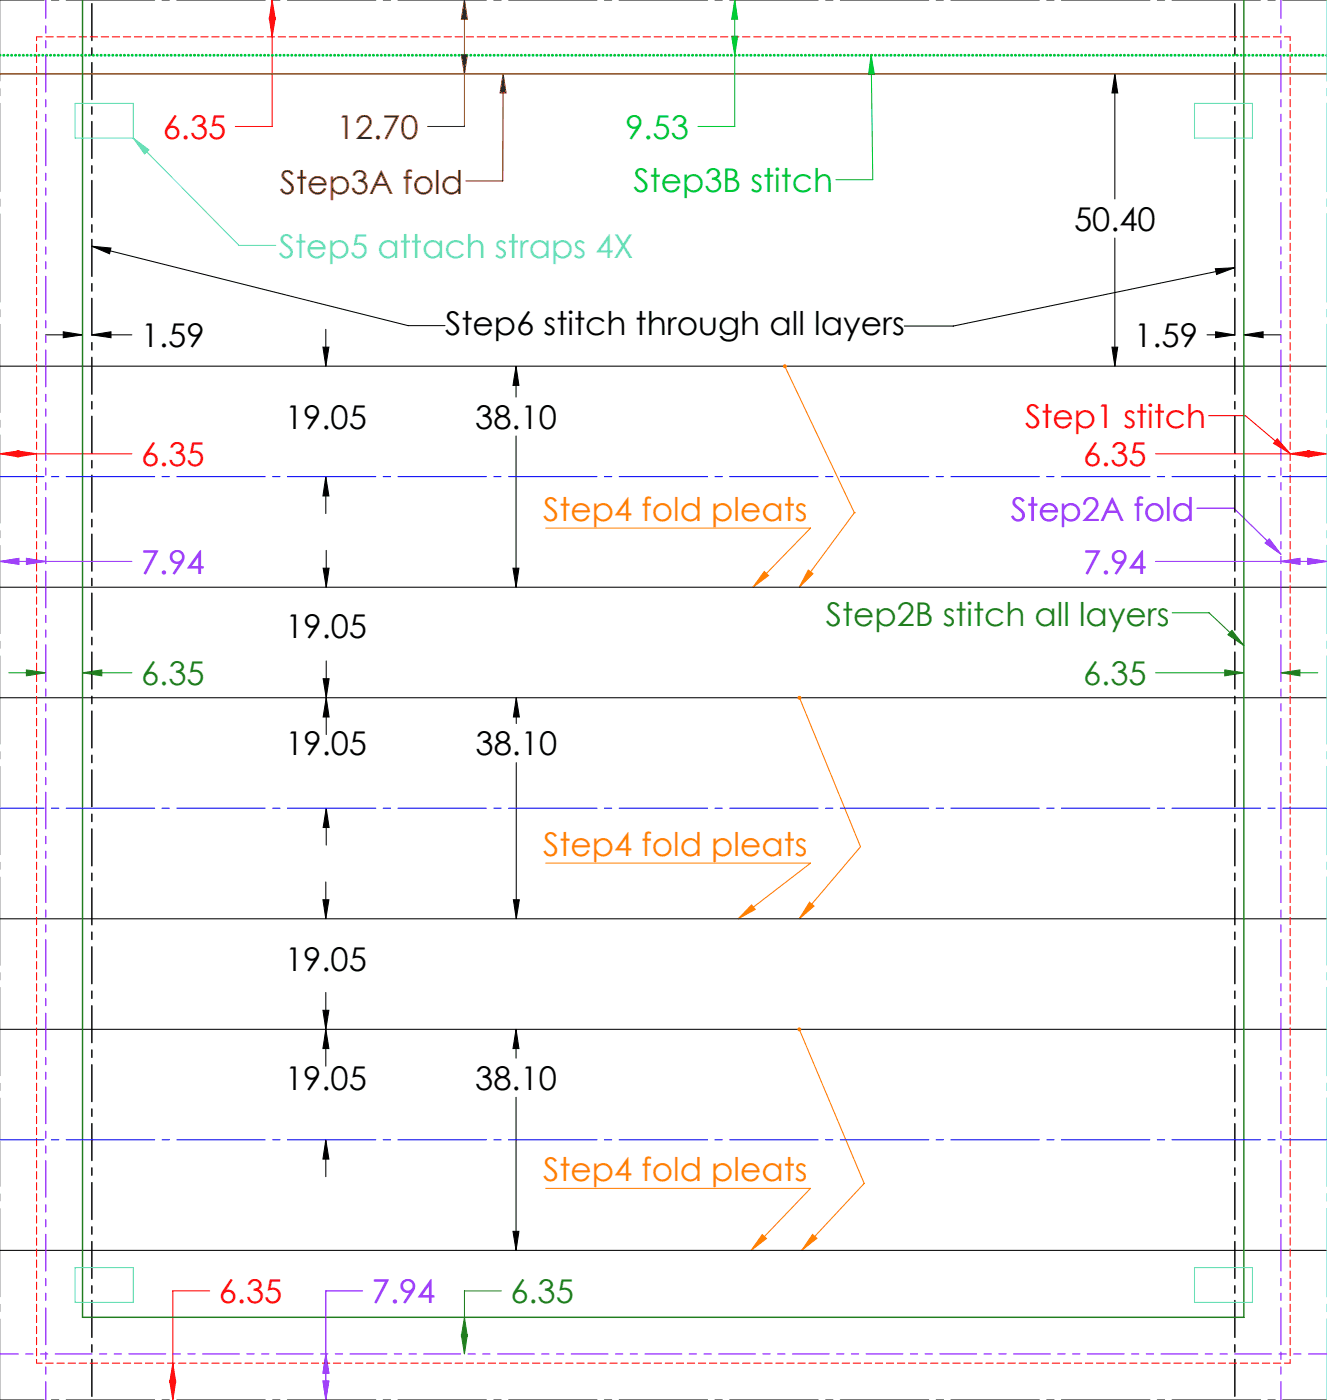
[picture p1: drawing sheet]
<svg xmlns="http://www.w3.org/2000/svg" width="229mm" height="241mm" viewBox="0 0 229 241" stroke-linecap="round" stroke-linejoin="round" font-family="sans-serif">
<g fill="none" stroke="#000" stroke-width=".18">
<path d="M192.1 12.7l.4 3.3h-.9zM192.1 12.7v21.6M7.9 57.7h6.3M10.9 57.2l3.3 .5-3.3 .5zM15.8 42.4l3.3 .4-.2 .9zM15.8 57.7l3.3-.5v1zM15.8 42.4l54.5 13.7h6.4M15.8 57.7h6.9M55.6 59.8h1.1l-.6 3.3zM56.1 56.8v6.3M191.6 59.8h.9l-.4 3.3zM192.1 41v22.1"/>
<path d="M207.9 57.7h4.8M209.4 46.3l3.3-.2-3.1 1.2zM209.4 57.2l3.3 .5-3.3 .5zM212.7 46.1l-48.5 10.1h-8.4M214.3 57.7l3.3-.5v1zM214.3 57.7h6.4M0 63.1h228.6M88.9 63.1l.5 3.3h-1zM88.9 63.1v5.3M88.9 75.1v26.1M55.7 97.9h1l-.5 3.3zM56.1 82.2l.6 3.3h-1.1z"/>
<path d="M56.1 82.2v6.3M56.2 94.9v6.3M88.4 97.9h1l-.5 3.3zM0 101.2h228.6M55.7 117h1l-.5 3.3zM56.2 113.9v12.7M0 120.3h228.6M56.2 120.3l.5 3.3h-1zM56.2 139.3l.5 3.3h-1zM56.2 139.3v6.4M88.9 120.3l.6 3.3h-1.1zM88.9 120.3v4.4"/>
<path d="M88.9 131.4v27M0 158.4h228.6M55.6 155.1h1.1l-.6 3.3zM56.1 152v6.4M88.4 155.1h1.1l-.6 3.3zM0 177.4h228.6M55.6 174.1h1.1l-.6 3.3zM56.1 177.4l.6 3.3h-1.1zM56.1 171.1v12.7M88.9 177.4l.5 3.3h-1zM88.9 177.4v5M56.1 196.5l.6 3.3h-1.1z"/>
<path d="M56.1 196.5v6.3M88.9 189.1v26.4M0 215.5h228.6M88.4 212.2h1l-.5 3.3z"/>
</g>
<path d="M80 0l.5 3.3h-1zM80 0v21.8h-6.3M79.5 9.4h1l-.5 3.3zM86.7 12.7l.5 3.3h-1.1zM86.7 12.7l-.1 18.5h-6.3" fill="none" stroke="#800000" stroke-width=".18"/>
<g fill="none" stroke="#f00" stroke-width=".18">
<path d="M46.9 0v21.8h-6.4M46.4 3.1h1l-.5 3.3zM46.9 0l.5 3.3h-1zM0 78.2l3.2-.5v1zM0 78.2h22.7M3 77.7l3.3 .5-3.3 .5zM199.1 78.2h29.5M208.2 71.6h6.4l7.6 6.5M220 75.6l2.2 2.5-2.8-1.7zM222.2 78.2l3.3-.5v1zM225.3 77.7l3.3 .5-3.3 .5zM29.2 238h1.1l-.5 3.3z"/>
<path d="M29.8 235l.5 3.3h-1.1zM36.1 222.5h-6.3v18.8"/>
</g>
<g fill="none" stroke="#ff8000" stroke-width=".18">
<path d="M135.2 63.1l12 25.3M94 91h45.6l-9.9 10.2M131.7 98.5l.7 .7-2.7 2zM139.2 98.2l.9 .7-2.4 2.3zM147.2 88.4l-9.5 12.8M147.2 88.4h.1M137.7 120.3l10.5 25.6-10.5 12.5M94 148.8h45.6l-12.4 9.6M129.5 156l.6 .7-2.9 1.7zM139.5 155.5l.7 .7-2.5 2.2zM137.7 177.4l11.2 26.6-10.8 11.5M94 204.8h45.6l-10.2 10.7"/>
<path d="M131.3 212.8l.7 .7-2.6 2zM140 212.8l.7 .6-2.6 2.1z"/>
</g>
<g fill="none" stroke="#207d1e" stroke-width=".18">
<path d="M1.5 116h6.4M4.6 115.5l3.3 .5-3.3 .5zM14.2 116l3.3-.5v1zM14.2 116h8.5M199.1 116h15.2M201.9 105.6h6.4l6 5.7M211 115.5l3.3 .5-3.3 .5zM212.2 108.7l2.1 2.6-2.8-1.9zM220.7 116l3.2-.5v1zM220.7 116h6.3M79.5 230.1h1l-.5 3.3zM80 227l.5 3.3h-1z"/>
<path d="M86.4 222.5h-6.4v10.9"/>
</g>
<path d="M126.6 0v21.8h-6.4M126 6.2h1.1l-.5 3.3zM126.6 0l.5 3.3h-1.1zM150.1 9.5l.5 3.3h-1zM150.1 9.5l.3 21.5h-6.4" fill="none" stroke="#0c3" stroke-width=".18"/>
<path d="M12.9 17.8h10.1v6h-10.1zM205.8 17.8h10v6h-10zM23 23.8l2.6 2-.7 .7zM23 23.8l18.2 18.5h6.3M12.9 218.5h10.1v6h-10.1zM205.8 218.5h10v6h-10z" fill="none" stroke="#55d9d2" stroke-width=".18"/>
<path d="M0 96.8h22.7M0 96.8l3.2-.6v1.1zM4.6 96.2l3.3 .6-3.3 .5zM199.1 96.8h29.5M206.2 87.6h6.3l8.2 7.9M217.9 93.6l.8-.7 2 2.6zM220.7 96.8l3.2-.6v1.1zM225.3 96.2l3.3 .6-3.3 .5zM55.6 238h1.1l-.6 3.3zM56.1 233.4l.6 3.3h-1.1zM62.5 222.5h-6.4v18.8" fill="none" stroke="#8000ff" stroke-width=".18"/>
<path d="M-.1 0h228.7M-.1 241.3h228.7" fill="none" stroke="#000" stroke-width=".18" stroke-dasharray="15.2 1.3 1.3 1.3" stroke-dashoffset="7.6"/>
<path d="M15.8 0v241.3M212.7 0v241.3" fill="none" stroke="#000" stroke-width=".25" stroke-dasharray="6.3 1.3 1.3 1.3" stroke-dashoffset="-.6"/>
<path d="M6.3 6.3h216M6.3 234.9h216" fill="none" stroke="#f00" stroke-width=".18" stroke-dasharray="1.3 .6" stroke-dashoffset=".3"/>
<path d="M6.3 6.3v228.6M222.2 6.3v228.6" fill="none" stroke="#f00" stroke-width=".18" stroke-dasharray="1.3 .6" stroke-dashoffset=".6"/>
<path d="M0 12.7h228.6" fill="none" stroke="#804000" stroke-width=".25"/>
<path d="M14.2 0v227h200.1v-227" fill="none" stroke="#207d1e" stroke-width=".25"/>
<path d="M-.1 9.5h228.7" fill="none" stroke="#0c3" stroke-width=".5" stroke-dasharray="0 .6"/>
<path d="M228.6 0v241.3" fill="none" stroke="#55d9d2" stroke-width=".18" stroke-dasharray="15.2 1.3 1.3 1.3" stroke-dashoffset="1.3"/>
<path d="M-.1 82.1h228.7M-.1 139.3h228.7M-.1 196.4h228.7" fill="none" stroke="#00f" stroke-width=".18" stroke-dasharray="15.2 1.3 1.3 1.3" stroke-dashoffset="7.6"/>
<path d="M7.9 0v241.3M220.7 0v241.3" fill="none" stroke="#8000ff" stroke-width=".18" stroke-dasharray="6.3 1.3 1.3 1.3 1.3 1.3" stroke-dashoffset="3.2"/>
<path d="M-.1 233.4h228.7" fill="none" stroke="#8000ff" stroke-width=".18" stroke-dasharray="6.3 1.3 1.3 1.3 1.3 1.3" stroke-dashoffset="3.1"/>
<path d="M209.4 46.3l3.3-.2-3.1 1.2zM15.8 42.4l3.3 .4-.2 .9z" fill="#000"/>
<path d="M86.7 12.7l.5 3.3h-1.1z" fill="#800000"/>
<path d="M220 75.6l2.2 2.5-2.8-1.7z" fill="#f00"/>
<path d="M131.7 98.5l.7 .7-2.7 2zM129.5 156l.6 .7-2.9 1.7zM131.3 212.8l.7 .7-2.6 2zM135 62.8a.35 .35 0 0 0-.2 .5 .35 .35 0 0 0 .6 0 .35 .35 0 0 0-.2-.5h-.2l.2 .3zM139.2 98.2l.9 .7-2.4 2.3zM137.5 120a.35 .35 0 0 0 0 .6 .35 .35 0 0 0 .5-.3 .35 .35 0 0 0-.4-.4l.1 .4zM139.5 155.5l.7 .7-2.5 2.2zM137.4 177.2a.34 .34 0 0 0 .2 .5 .34 .34 0 0 0 .4-.3 .34 .34 0 0 0-.5-.3l.2 .3-.2-.3zM140 212.8l.7 .6-2.6 2.1z" fill="#ff8000"/>
<path d="M212.2 108.7l2.1 2.6-2.8-1.9z" fill="#207d1e"/>
<path d="M150.1 9.5l.5 3.3h-1z" fill="#0c3"/>
<path d="M23 23.8l2.6 2-.7 .7z" fill="#55d9d2"/>
<path d="M217.9 93.6l.8-.7 2 2.6z" fill="#8000ff"/>
<g fill="#000">
<path d="M214.3 57.7l3.3-.5v1zM209.4 57.2l3.3 .5-3.3 .5zM15.8 57.7l3.3-.5v1zM10.9 57.2l3.3 .5-3.3 .5z"/>
<path d="M191.6 59.8h.9l-.4 3.3zM192.1 12.7l.4 3.3h-.9zM88.9 63.1l.5 3.3h-1zM88.4 97.9h1l-.5 3.3zM56.2 120.3l.5 3.3h-1zM55.7 97.9h1l-.5 3.3zM55.7 117h1l-.5 3.3zM56.2 139.3l.5 3.3h-1zM88.9 120.3l.6 3.3h-1.1zM88.4 155.1h1.1l-.6 3.3zM56.1 177.4l.6 3.3h-1.1zM55.6 155.1h1.1l-.6 3.3zM56.1 196.5l.6 3.3h-1.1zM55.6 174.1h1.1l-.6 3.3zM88.9 177.4l.5 3.3h-1zM88.4 212.2h1l-.5 3.3zM55.6 59.8h1.1l-.6 3.3zM56.1 82.2l.6 3.3h-1.1z"/>
</g>
<path d="M79.5 9.4h1l-.5 3.3zM80 0l.5 3.3h-1z" fill="#800000"/>
<path d="M29.8 235l.5 3.3h-1.1zM29.2 238h1.1l-.5 3.3zM225.3 77.7l3.3 .5-3.3 .5zM222.2 78.2l3.3-.5v1zM0 78.2l3.2-.5v1zM3 77.7l3.3 .5-3.3 .5zM46.9 0l.5 3.3h-1zM46.4 3.1h1l-.5 3.3z" fill="#f00"/>
<path d="M14.2 116l3.3-.5v1zM4.6 115.5l3.3 .5-3.3 .5zM79.5 230.1h1l-.5 3.3zM80 227l.5 3.3h-1zM211 115.5l3.3 .5-3.3 .5zM220.7 116l3.2-.5v1z" fill="#207d1e"/>
<path d="M126 6.2h1.1l-.5 3.3zM126.6 0l.5 3.3h-1.1z" fill="#0c3"/>
<path d="M55.6 238h1.1l-.6 3.3zM56.1 233.4l.6 3.3h-1.1zM225.3 96.2l3.3 .6-3.3 .5zM220.7 96.8l3.2-.6v1.1zM0 96.8l3.2-.6v1.1zM4.6 96.2l3.3 .6-3.3 .5z" fill="#8000ff"/>
<g font-size="5.6" fill="#f00">
<text x="28" y="23.9">6.35</text>
<text x="176.6" y="73.9">Step1 stitch</text>
<text x="24.3" y="80.3">6.35</text>
<text x="186.6" y="80.3">6.35</text>
<text x="37.7" y="224.6">6.35</text>
</g>
<g font-size="5.6" fill="#800000">
<text x="58" y="23.9">12.70</text>
<text x="48.2" y="33.4">Step3A fold</text>
</g>
<g font-size="5.6" fill="#0c3">
<text x="107.7" y="23.9">9.53</text>
<text x="109.1" y="33.2">Step3B stitch</text>
</g>
<g font-size="5.6">
<text x="185" y="39.8">50.40</text>
<text x="24.3" y="59.8">1.59</text>
<text x="76.7" y="57.7">Step6 stitch through all layers</text>
<text x="195.4" y="59.8">1.59</text>
<text x="49.1" y="73.9">19.05</text>
<text x="81.9" y="73.9">38.10</text>
<text x="49.2" y="109.9">19.05</text>
<text x="49.2" y="130.2">19.05</text>
<text x="81.9" y="130.2">38.10</text>
<text x="49.1" y="167.4">19.05</text>
<text x="49.1" y="187.9">19.05</text>
<text x="81.9" y="187.9">38.10</text>
</g>
<text font-size="5.6" fill="#55d9d2" x="48" y="44.5">Step5 attach straps 4X</text>
<g font-size="5.6" fill="#ff8000">
<text x="93.6" y="89.8">Step4 fold pleats</text>
<text x="93.6" y="147.5">Step4 fold pleats</text>
<text x="93.6" y="203.6">Step4 fold pleats</text>
</g>
<g font-size="5.6" fill="#8000ff">
<text x="174.2" y="89.8">Step2A fold</text>
<text x="24.3" y="98.9">7.94</text>
<text x="186.6" y="98.9">7.94</text>
<text x="64.1" y="224.6">7.94</text>
</g>
<g font-size="5.6" fill="#207d1e">
<text x="142.2" y="107.8">Step2B stitch all layers</text>
<text x="24.3" y="118.1">6.35</text>
<text x="186.6" y="118.1">6.35</text>
<text x="87.9" y="224.6">6.35</text>
</g>
</svg>
